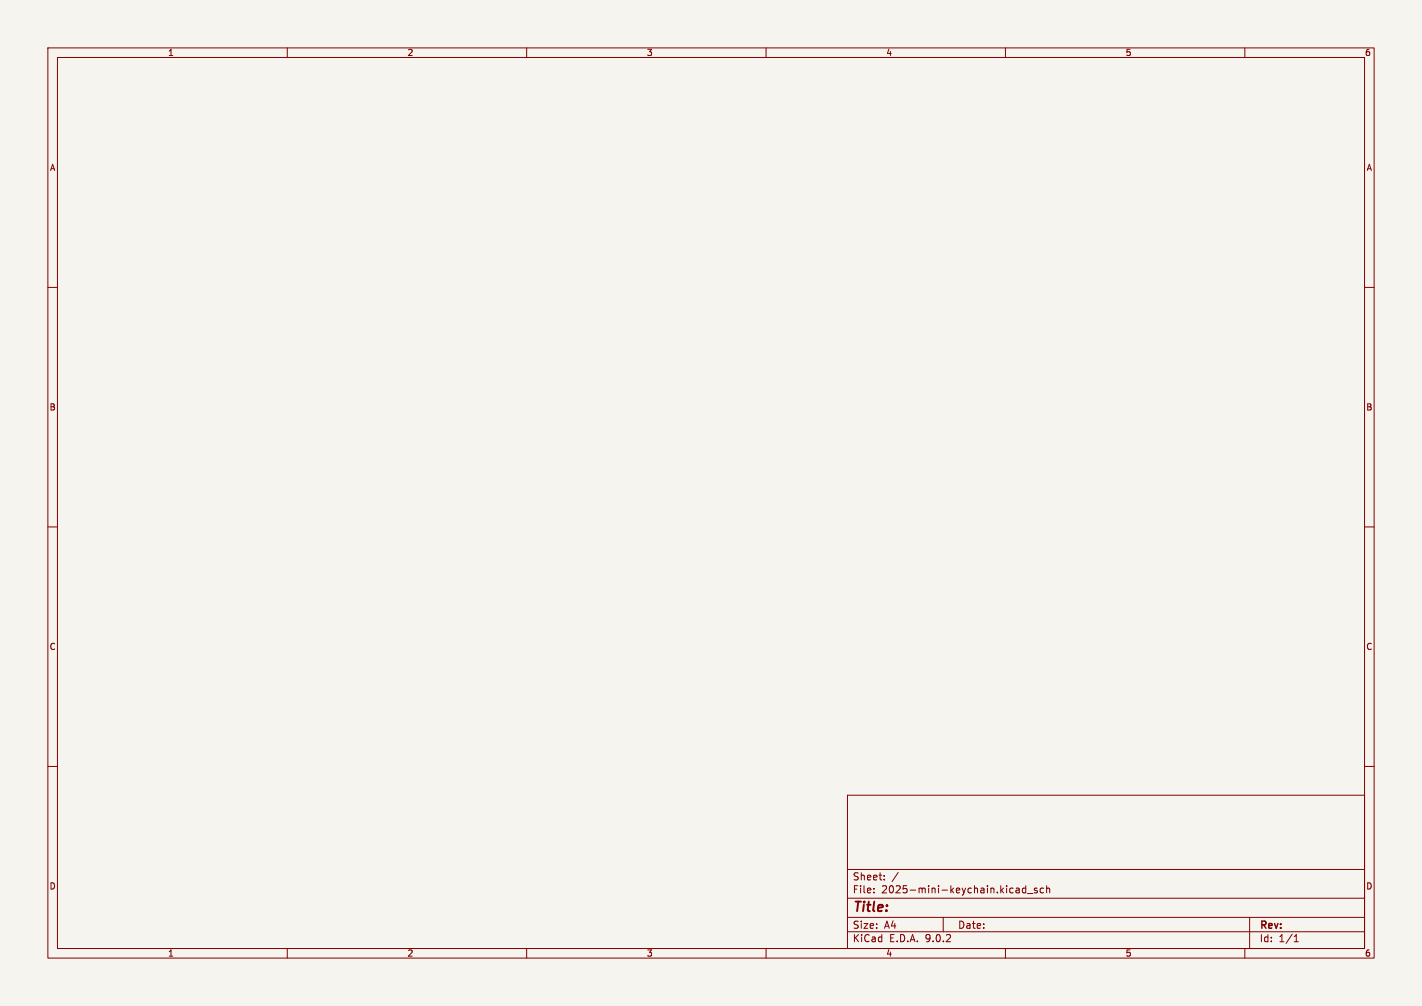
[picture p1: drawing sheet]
<svg xmlns="http://www.w3.org/2000/svg" width="297mm" height="210mm" viewBox="0 0 297 210" stroke-linecap="round" stroke-linejoin="round" font-family="sans-serif">
<path d="M0 0h297v210h-297z" fill="#f5f4ef" stroke="#f5f4ef" stroke-width=".21"/>
<g fill="none" stroke="#840000" stroke-width=".21">
<path d="M10 10h277v190h-277zM12 12h273v186h-273zM60 10v2M110 10v2M160 10v2M210 10v2M260 10v2M10 60h2M285 60h2M10 110h2M285 110h2M10 160h2"/>
<path d="M177 166h108v32h-108zM285 160h2M60 198v2M110 198v2M160 198v2M177 194.5h108M177 191.5h108M177 187.5h108M177 181.5h108M182.5 186.3v.1M182.5 185.5v.1M184.7 183.6v.1"/>
<path d="M184.7 182.8v.1M187.6 182.1l-1.3 2M197 191.5v3M210 198v2M212.4 185.4h.3l.2 .2v.8M212.9 186.3l-.5 .1M212.9 185.8h-.5M214.2 185.5l-.4-.1-.3 .3 .2 .6h.5M214.2 184.9v1.5M214.6 186.5h1.1M216.6 185.5l-.4-.1-.2 .2 .1 .2 .5 .2v.3h-.6M218 185.5l-.5-.1-.3 .3 .2 .6h.6"/>
<path d="M218.6 185.5l.2-.1 .4 .1v.9M218.6 184.9v1.5M260 198v2M261 191.5v6.5M270.3 196.6h.9M270.3 195.5l.4-.4v1.5"/>
</g>
<text font-size="2.8" fill="#840000" x="178" y="190.9">Title:</text>
<g font-size="2.1" fill="#840000">
<text x="178" y="184">Sheet:</text>
<text x="178" y="186.7">File:</text>
<text x="184.1" y="186.7">2025-mini-keychain.kicad_sch</text>
<text x="178" y="196.9">KiCad</text>
<text x="178" y="194.1">Size:</text>
<text x="184.7" y="194.1">A4</text>
<text x="185.7" y="196.9">E.D.A.</text>
<text x="193.3" y="196.9">9.0.2</text>
<text x="200" y="194.1">Date:</text>
<text x="263" y="194.3">Rev:</text>
<text x="263" y="196.9">Id:</text>
<text x="267.1" y="196.9">1/1</text>
</g>
<g font-size="1.8" fill="#840000">
<text x="35" y="11.9">1</text>
<text x="85" y="11.9">2</text>
<text x="135" y="11.9">3</text>
<text x="185" y="11.9">4</text>
<text x="235" y="11.9">5</text>
<text x="285" y="11.9">6</text>
<text x="10.3" y="35.9">A</text>
<text x="285.3" y="35.9">A</text>
<text x="10.3" y="85.9">B</text>
<text x="285.3" y="85.9">B</text>
<text x="10.3" y="135.9">C</text>
<text x="285.3" y="135.9">C</text>
<text x="10.3" y="185.9">D</text>
<text x="285.3" y="185.9">D</text>
<text x="35" y="199.9">1</text>
<text x="85" y="199.9">2</text>
<text x="135" y="199.9">3</text>
<text x="185" y="199.9">4</text>
<text x="235" y="199.9">5</text>
<text x="285" y="199.9">6</text>
</g>
</svg>
